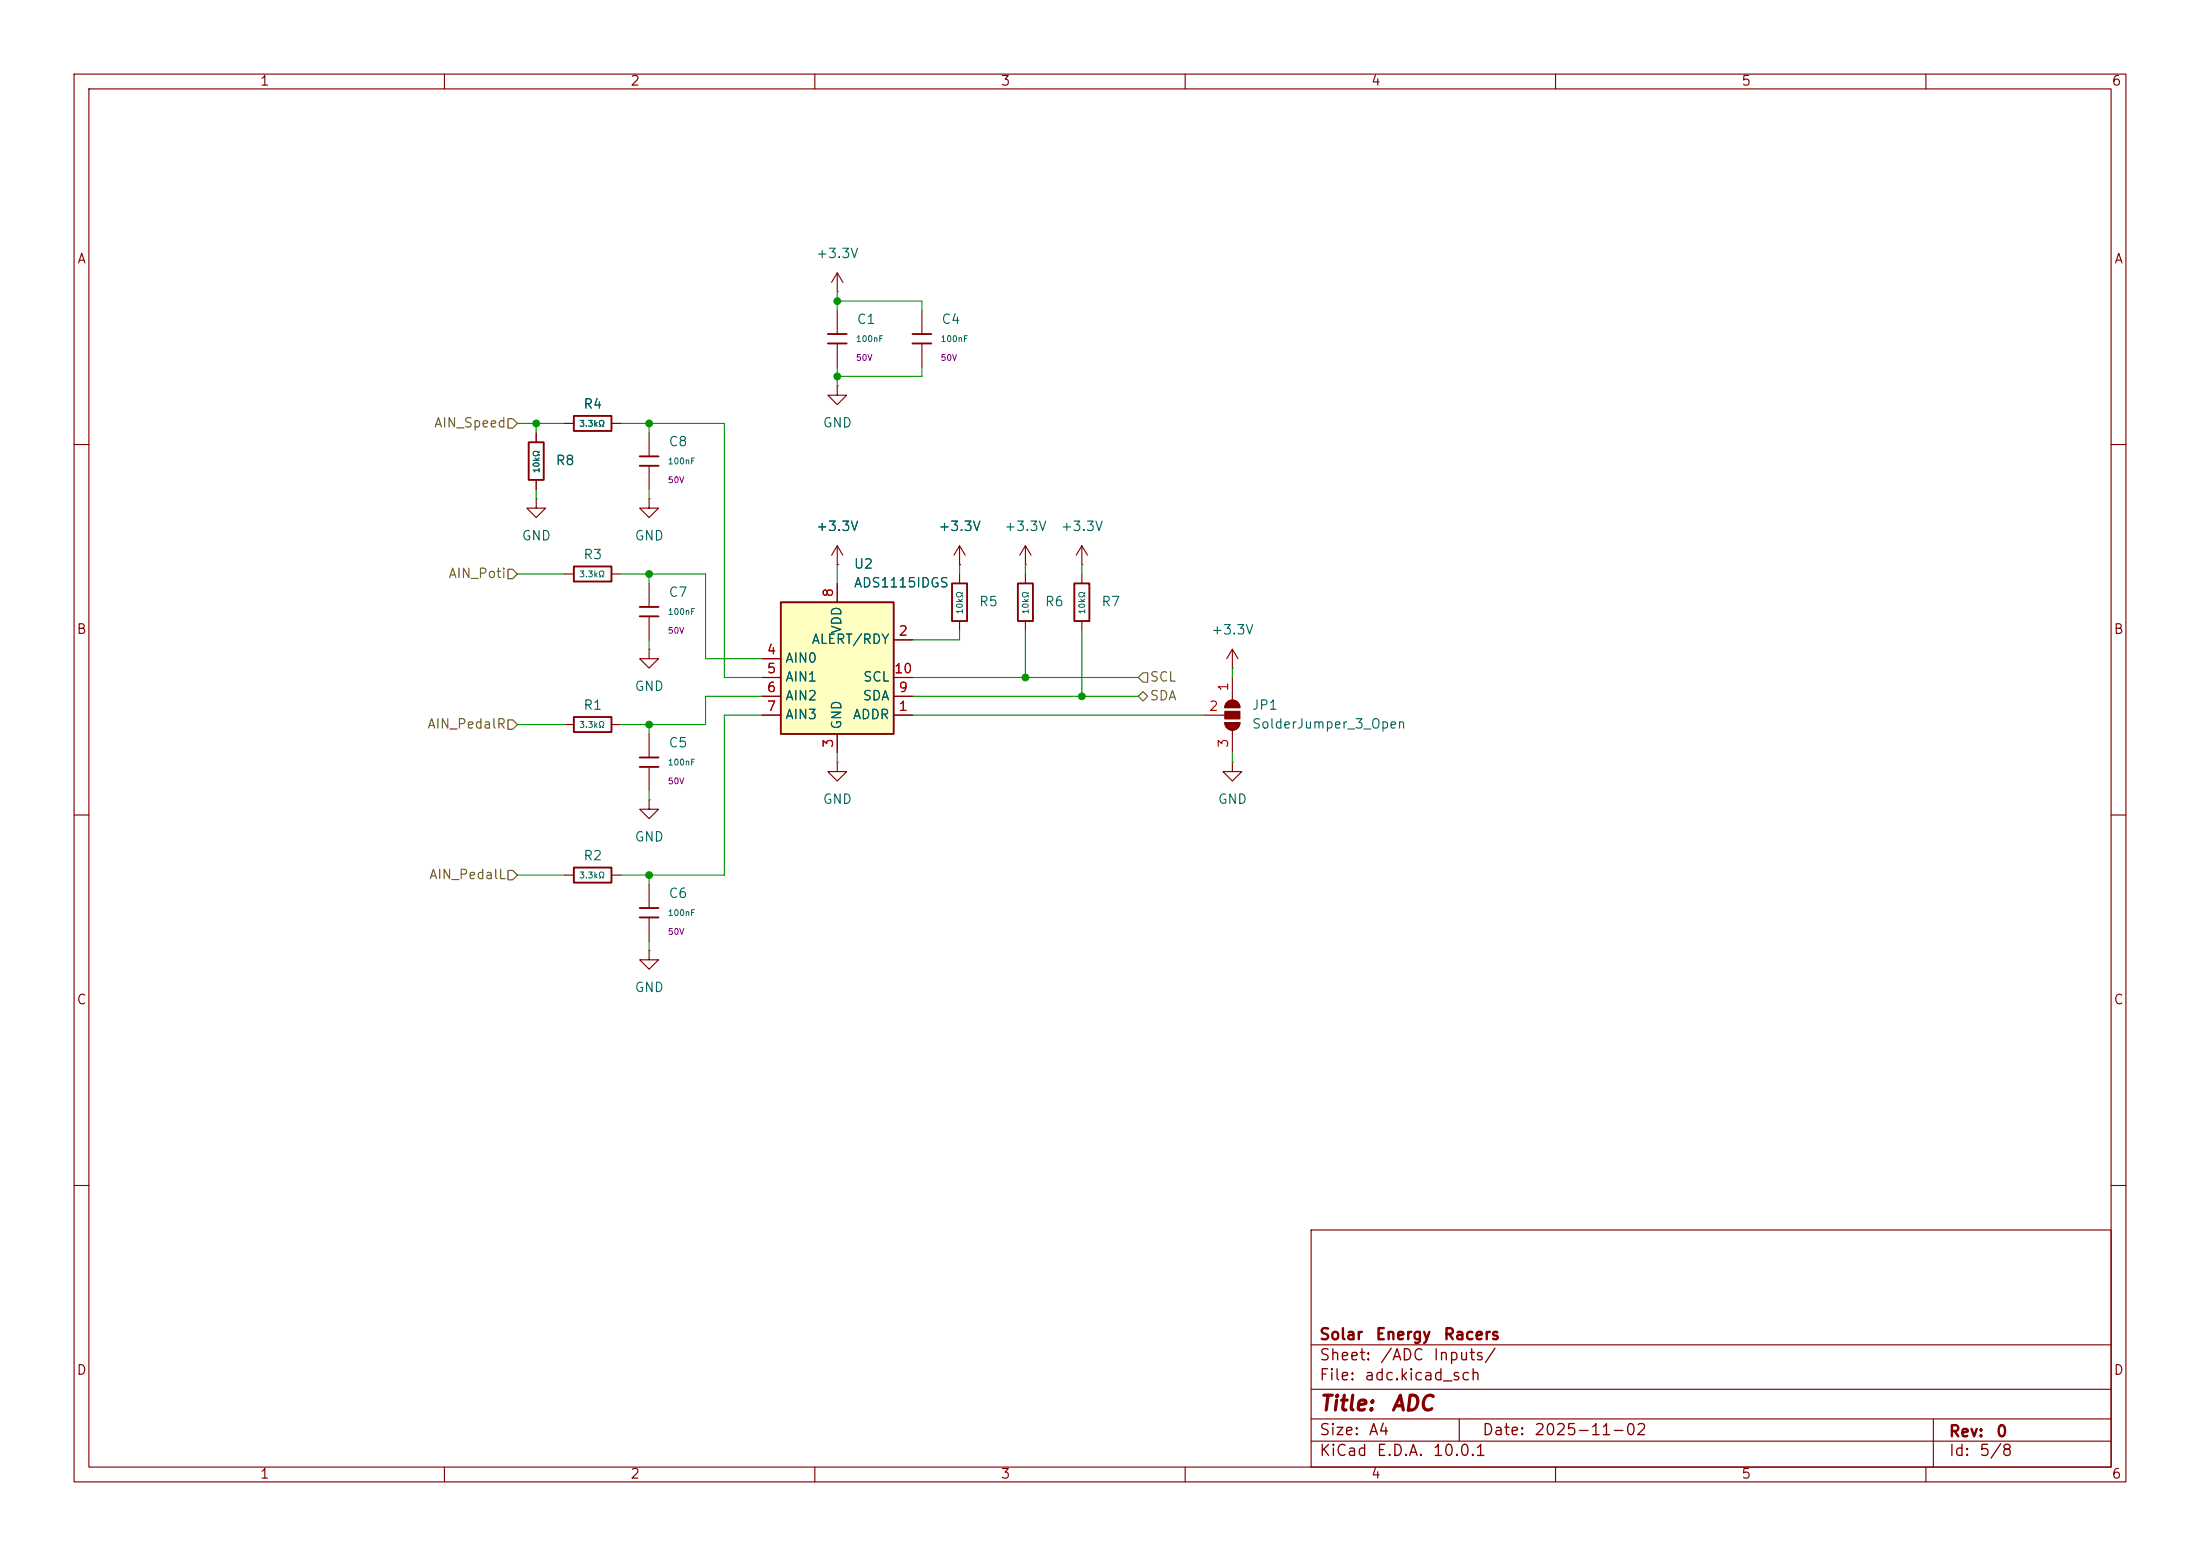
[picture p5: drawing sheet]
<svg xmlns="http://www.w3.org/2000/svg" width="297mm" height="210mm" viewBox="0 0 297 210" stroke-linecap="round" stroke-linejoin="round" font-family="sans-serif">
<g fill="none" stroke="#840000" stroke-width=".15">
<path d="M10 10h277v190h-277zM12 12h273v186h-273zM60 10v2M110 10v2M160 10v2M210 10v2M260 10v2M10 60h2M113 76.2h.1M113 73.7l-.7 1.2M113 73.7l.8 1.2M113 73.7v2.5"/>
<path d="M285 60h2M10 110h2M113 102.9v1.2h1.3l-1.3 1.3-1.2-1.3h1.2M113 102.9h.1M285 110h2M10 160h2M177 166h108v32h-108zM285 160h2M60 198v2M110 198v2M160 198v2M177 194.5h108"/>
<path d="M177 191.5h108M177 187.5h108M177 181.5h108M197 191.5v3M210 198v2M260 198v2M261 191.5v6.5"/>
</g>
<path d="M105.4 81.3h15.2v17.8h-15.2z" fill="#ffffc2"/>
<g fill="none" stroke="#840000" stroke-width=".25">
<path d="M71.4 59.7h2v5.1h-2zM77.5 56.1h5v2.1h-5zM111.8 45.1h2.5M111.8 46.4h2.5M123.2 45.1h2.5M123.2 46.4h2.5M77.5 76.5h5v2h-5zM86.4 61.6h2.5M86.4 62.9h2.5M128.5 78.7h2.1v5.1h-2.1zM137.4 78.7h2v5.1h-2zM145 78.7h2.1v5.1h-2.1z"/>
<path d="M77.5 96.8h5v2h-5zM86.4 81.9h2.5M86.4 83.2h2.5M105.4 81.3h15.2v17.8h-15.2zM77.5 117.1h5v2h-5zM86.4 102.2h2.5M86.4 103.5h2.5M86.4 122.6h2.5M86.4 123.8h2.5"/>
</g>
<g fill="none" stroke="#840000" stroke-width=".15">
<path d="M113 39.4h.1M113 36.8v2.6M113 36.8l-.7 1.3M113 36.8l.8 1.3M72.4 58.4v1.3M76.2 57.2h1.3M82.5 57.2h1.3M87.6 58.4v3.2M113 52.1v1.2h1.3l-1.3 1.3-1.2-1.3h1.2M113 52.1h.1M113 41.9v3.2M113 46.4v3.1"/>
<path d="M124.5 41.9v3.2M124.5 46.4v3.1M72.4 67.3v1.3h1.3l-1.3 1.3-1.3-1.3h1.3M72.4 67.3h.1M72.4 64.8v1.2M76.2 77.5h1.3M82.5 77.5h1.3M87.6 67.3v1.3h1.3l-1.3 1.3-1.2-1.3h1.2M87.6 67.3h.1M87.6 62.9v3.1M87.6 78.7v3.2M113 76.2h.1"/>
<path d="M113 78.7v2.6M129.5 76.2h.1M129.5 73.7l-.7 1.2M129.5 73.7l.8 1.2M129.5 73.7v2.5M129.5 77.5v1.2M138.4 76.2h.1M138.4 73.7v2.5M138.4 77.5v1.2M138.4 73.7l-.7 1.2M138.4 73.7l.8 1.2M146 76.2h.1"/>
<path d="M146 73.7v2.5M146 77.5v1.2M146 73.7l-.7 1.2M146 73.7l.8 1.2M76.2 97.8h1.3M82.5 97.8h1.3M87.6 87.6v1.3h1.3l-1.3 1.3-1.2-1.3h1.2M87.6 87.6h.1M87.6 83.2v3.2M87.6 99.1v3.1M102.9 96.5h2.5M102.9 88.9h2.5"/>
<path d="M102.9 91.4h2.5M102.9 94h2.5M113 99.1v2.5M120.6 96.5h2.6M120.6 86.4h2.6M120.6 91.4h2.6M120.6 94h2.6M129.5 83.8v1.3M138.4 83.8v1.3M146 83.8v1.3M162.6 96.5h2.8M165.4 97.5h2a1.02 1.02 0 0 1-1 1 1.02 1.02 0 0 1-1-1z"/>
<path d="M165.6 94.8a1.02 1.02 0 0 1 1.2-.2 1.02 1.02 0 0 1 .6 .9h-2v-.4zM166.4 90.2h.1M166.4 87.6l-.8 1.3M166.4 87.6l.7 1.3M166.4 87.6v2.6M166.4 91.4v3.1M166.4 98.6v3M76.2 118.1h1.3M82.5 118.1h1.3M87.6 108v1.2h1.3l-1.3 1.3-1.2-1.3h1.2M87.6 108h.1M87.6 103.5v3.2"/>
<path d="M87.6 119.4v3.2M166.4 102.9v1.2h1.2l-1.2 1.3-1.3-1.3h1.3M166.4 102.9h.1M87.6 128.3v1.2h1.3l-1.3 1.3-1.2-1.3h1.2M87.6 128.3h.1M87.6 123.8v3.2"/>
</g>
<g fill="#840000" stroke="#840000" stroke-width=".15">
<path d="M165.6 94.8a1.02 1.02 0 0 1 1.2-.2 1.02 1.02 0 0 1 .6 .9h-2v-.4z"/>
<path d="M165.4 96h2v1h-2z"/>
<path d="M165.4 97.5h2a1.02 1.02 0 0 1-1 1 1.02 1.02 0 0 1-1-1z"/>
</g>
<path d="M68.6 56.5h.6l.6 .7-.6 .6h-.6zM68.6 76.8h.6l.6 .7-.6 .6h-.6zM68.6 97.2h.6l.6 .6-.6 .6h-.6zM153.7 94l.6-.7 .6 .7-.6 .6zM154.3 90.8h.6v1.3h-.6l-.6-.7zM68.6 117.5h.6l.6 .6-.6 .6h-.6z" fill="none" stroke="#725600" stroke-width=".15"/>
<g fill="none" stroke="#009600" stroke-width=".15">
<path d="M113 39.4v2.5M69.8 57.2h6.4M72.4 57.2v1.2M83.8 57.2h14v34.2h5.1M87.6 57.2v1.2M113 49.5v2.6M113 40.6h11.5v1.3M124.5 49.5v1.3h-11.5M69.8 77.5h6.4M72.4 66v1.3M83.8 77.5h11.4v11.4h7.7M87.6 66v1.3"/>
<path d="M87.6 77.5v1.2M113 76.2v2.5M129.5 76.2v1.3M138.4 76.2v1.3M146 76.2v1.3M69.8 97.8h6.4M87.6 86.4v1.2M87.6 97.8v1.3M102.9 94h-7.7v3.8h-11.4M102.9 96.5h-5.1v21.6h-14M123.2 91.4h30.5M123.2 96.5h39.4"/>
<path d="M123.2 94h30.5M129.5 85.1v1.3h-6.3M138.4 85.1v6.3M146 85.1v8.9M166.4 90.2v1.2M69.8 118.1h6.4M87.6 106.7v1.3M87.6 118.1v1.3M113 101.6v1.3M166.4 101.6v1.3M87.6 127v1.3"/>
</g>
<g fill="#009600" stroke="#009600" stroke-width=".14">
<circle cx="87.6" cy="97.8" r=".46"/>
<circle cx="87.6" cy="118.1" r=".46"/>
<circle cx="113" cy="50.8" r=".46"/>
<circle cx="146" cy="94" r=".46"/>
<circle cx="138.4" cy="91.4" r=".46"/>
<circle cx="113" cy="40.6" r=".46"/>
<circle cx="87.6" cy="57.2" r=".46"/>
<circle cx="72.4" cy="57.2" r=".46"/>
<circle cx="87.6" cy="77.5" r=".46"/>
</g>
<g font-size="2" fill="#840000">
<text x="178" y="190.9">Title:</text>
<text x="187.7" y="190.9">ADC</text>
</g>
<g font-size="1.5" fill="#840000">
<text x="178" y="184">Sheet:</text>
<text x="178" y="181.2">Solar</text>
<text x="185.6" y="181.2">Energy</text>
<text x="186.2" y="184">/ADC</text>
<text x="193.4" y="184">Inputs/</text>
<text x="194.8" y="181.2">Racers</text>
<text x="178" y="186.7">File:</text>
<text x="184.1" y="186.7">adc.kicad_sch</text>
<text x="178" y="196.9">KiCad</text>
<text x="178" y="194.1">Size:</text>
<text x="184.7" y="194.1">A4</text>
<text x="185.7" y="196.9">E.D.A.</text>
<text x="193.3" y="196.9">10.0.1</text>
<text x="200" y="194.1">Date:</text>
<text x="207" y="194.1">2025-11-02</text>
<text x="263" y="194.3">Rev:</text>
<text x="263" y="196.9">Id:</text>
<text x="267.1" y="196.9">5/8</text>
<text x="269.4" y="194.3">0</text>
</g>
<g font-size="1.3" fill="#840000">
<text x="35" y="11.9">1</text>
<text x="85" y="11.9">2</text>
<text x="135" y="11.9">3</text>
<text x="185" y="11.9">4</text>
<text x="235" y="11.9">5</text>
<text x="285" y="11.9">6</text>
<text x="10.3" y="35.9">A</text>
<text x="285.3" y="35.9">A</text>
<text x="10.3" y="85.9">B</text>
<text x="285.3" y="85.9">B</text>
<text x="10.3" y="135.9">C</text>
<text x="285.3" y="135.9">C</text>
<text x="10.3" y="185.9">D</text>
<text x="285.3" y="185.9">D</text>
<text x="35" y="199.9">1</text>
<text x="85" y="199.9">2</text>
<text x="135" y="199.9">3</text>
<text x="185" y="199.9">4</text>
<text x="235" y="199.9">5</text>
<text x="285" y="199.9">6</text>
</g>
<g font-size="1.3" fill="#006464">
<text x="110.1" y="35.2">+3.3V</text>
<text x="115.6" y="44">C1</text>
<text x="127" y="44">C4</text>
<text x="78.7" y="55.5">R4</text>
<text x="111" y="58">GND</text>
<text x="74.9" y="63.1">R8</text>
<text x="90.2" y="60.6">C8</text>
<text x="110.1" y="72">+3.3V</text>
<text x="126.6" y="72">+3.3V</text>
<text x="135.5" y="72">+3.3V</text>
<text x="143.1" y="72">+3.3V</text>
<text x="70.4" y="73.3">GND</text>
<text x="78.7" y="75.8">R3</text>
<text x="85.6" y="73.3">GND</text>
<text x="115.2" y="77.1">U2</text>
<text x="90.2" y="80.9">C7</text>
<text x="115.2" y="79.6">ADS1115IDGS</text>
<text x="132.1" y="82.1">R5</text>
<text x="141" y="82.1">R6</text>
<text x="148.6" y="82.1">R7</text>
<text x="105.9" y="89.8">AIN0</text>
<text x="109.5" y="87.2">ALERT/RDY</text>
<text x="113.9" y="85.6" transform="rotate(-90 113.9 85.6)">VDD</text>
<text x="163.4" y="86">+3.3V</text>
<text x="85.6" y="93.6">GND</text>
<text x="105.9" y="92.3">AIN1</text>
<text x="105.9" y="94.8">AIN2</text>
<text x="116.4" y="94.8">SDA</text>
<text x="116.4" y="92.3">SCL</text>
<text x="78.7" y="96.1">R1</text>
<text x="90.2" y="101.2">C5</text>
<text x="105.9" y="97.4">AIN3</text>
<text x="113.9" y="98.6" transform="rotate(-90 113.9 98.6)">GND</text>
<text x="115" y="97.4">ADDR</text>
<text x="168.9" y="96.1">JP1</text>
<text x="168.9" y="98.7">SolderJumper_3_Open</text>
<text x="85.6" y="113.9">GND</text>
<text x="111" y="108.8">GND</text>
<text x="164.3" y="108.8">GND</text>
<text x="78.7" y="116.4">R2</text>
<text x="90.2" y="121.5">C6</text>
<text x="85.6" y="134.2">GND</text>
</g>
<g font-size="1.3" fill="#725600">
<text x="58.5" y="58">AIN_Speed</text>
<text x="60.4" y="78.3">AIN_Poti</text>
<text x="155.1" y="92.3">SCL</text>
<text x="155.1" y="94.8">SDA</text>
<text x="57.6" y="98.7">AIN_PedalR</text>
<text x="57.8" y="119">AIN_PedalL</text>
</g>
<g font-size="1.3" fill="#a90000">
<text x="112.8" y="80.7" transform="rotate(-90 112.8 80.7)">8</text>
<text x="103.4" y="88.6">4</text>
<text x="121.2" y="86.1">2</text>
<text x="103.4" y="91.2">5</text>
<text x="103.4" y="93.7">6</text>
<text x="120.6" y="91.2">10</text>
<text x="121.2" y="93.7">9</text>
<text x="166.1" y="93.4" transform="rotate(-90 166.1 93.4)">1</text>
<text x="103.4" y="96.3">7</text>
<text x="112.8" y="101" transform="rotate(-90 112.8 101)">3</text>
<text x="121.2" y="96.3">1</text>
<text x="163.1" y="96.3">2</text>
<text x="166.1" y="101" transform="rotate(-90 166.1 101)">3</text>
</g>
<g font-size=".8" fill="#006464">
<text x="115.5" y="46.3">100nF</text>
<text x="126.9" y="46.3">100nF</text>
<text x="78.1" y="57.8">3.3kΩ</text>
<text x="73" y="63.9" transform="rotate(-90 73 63.9)">10kΩ</text>
<text x="90.1" y="62.9">100nF</text>
<text x="78.1" y="78.1">3.3kΩ</text>
<text x="90.1" y="83.2">100nF</text>
<text x="130.2" y="83" transform="rotate(-90 130.2 83)">10kΩ</text>
<text x="139.1" y="83" transform="rotate(-90 139.1 83)">10kΩ</text>
<text x="146.7" y="83" transform="rotate(-90 146.7 83)">10kΩ</text>
<text x="78.1" y="98.4">3.3kΩ</text>
<text x="90.1" y="103.5">100nF</text>
<text x="78.1" y="118.7">3.3kΩ</text>
<text x="90.1" y="123.8">100nF</text>
</g>
<g font-size=".8" fill="#840084">
<text x="115.5" y="48.9">50V</text>
<text x="126.9" y="48.9">50V</text>
<text x="90.1" y="65.4">50V</text>
<text x="90.1" y="85.7">50V</text>
<text x="90.1" y="106">50V</text>
<text x="90.1" y="126.4">50V</text>
</g>
</svg>
